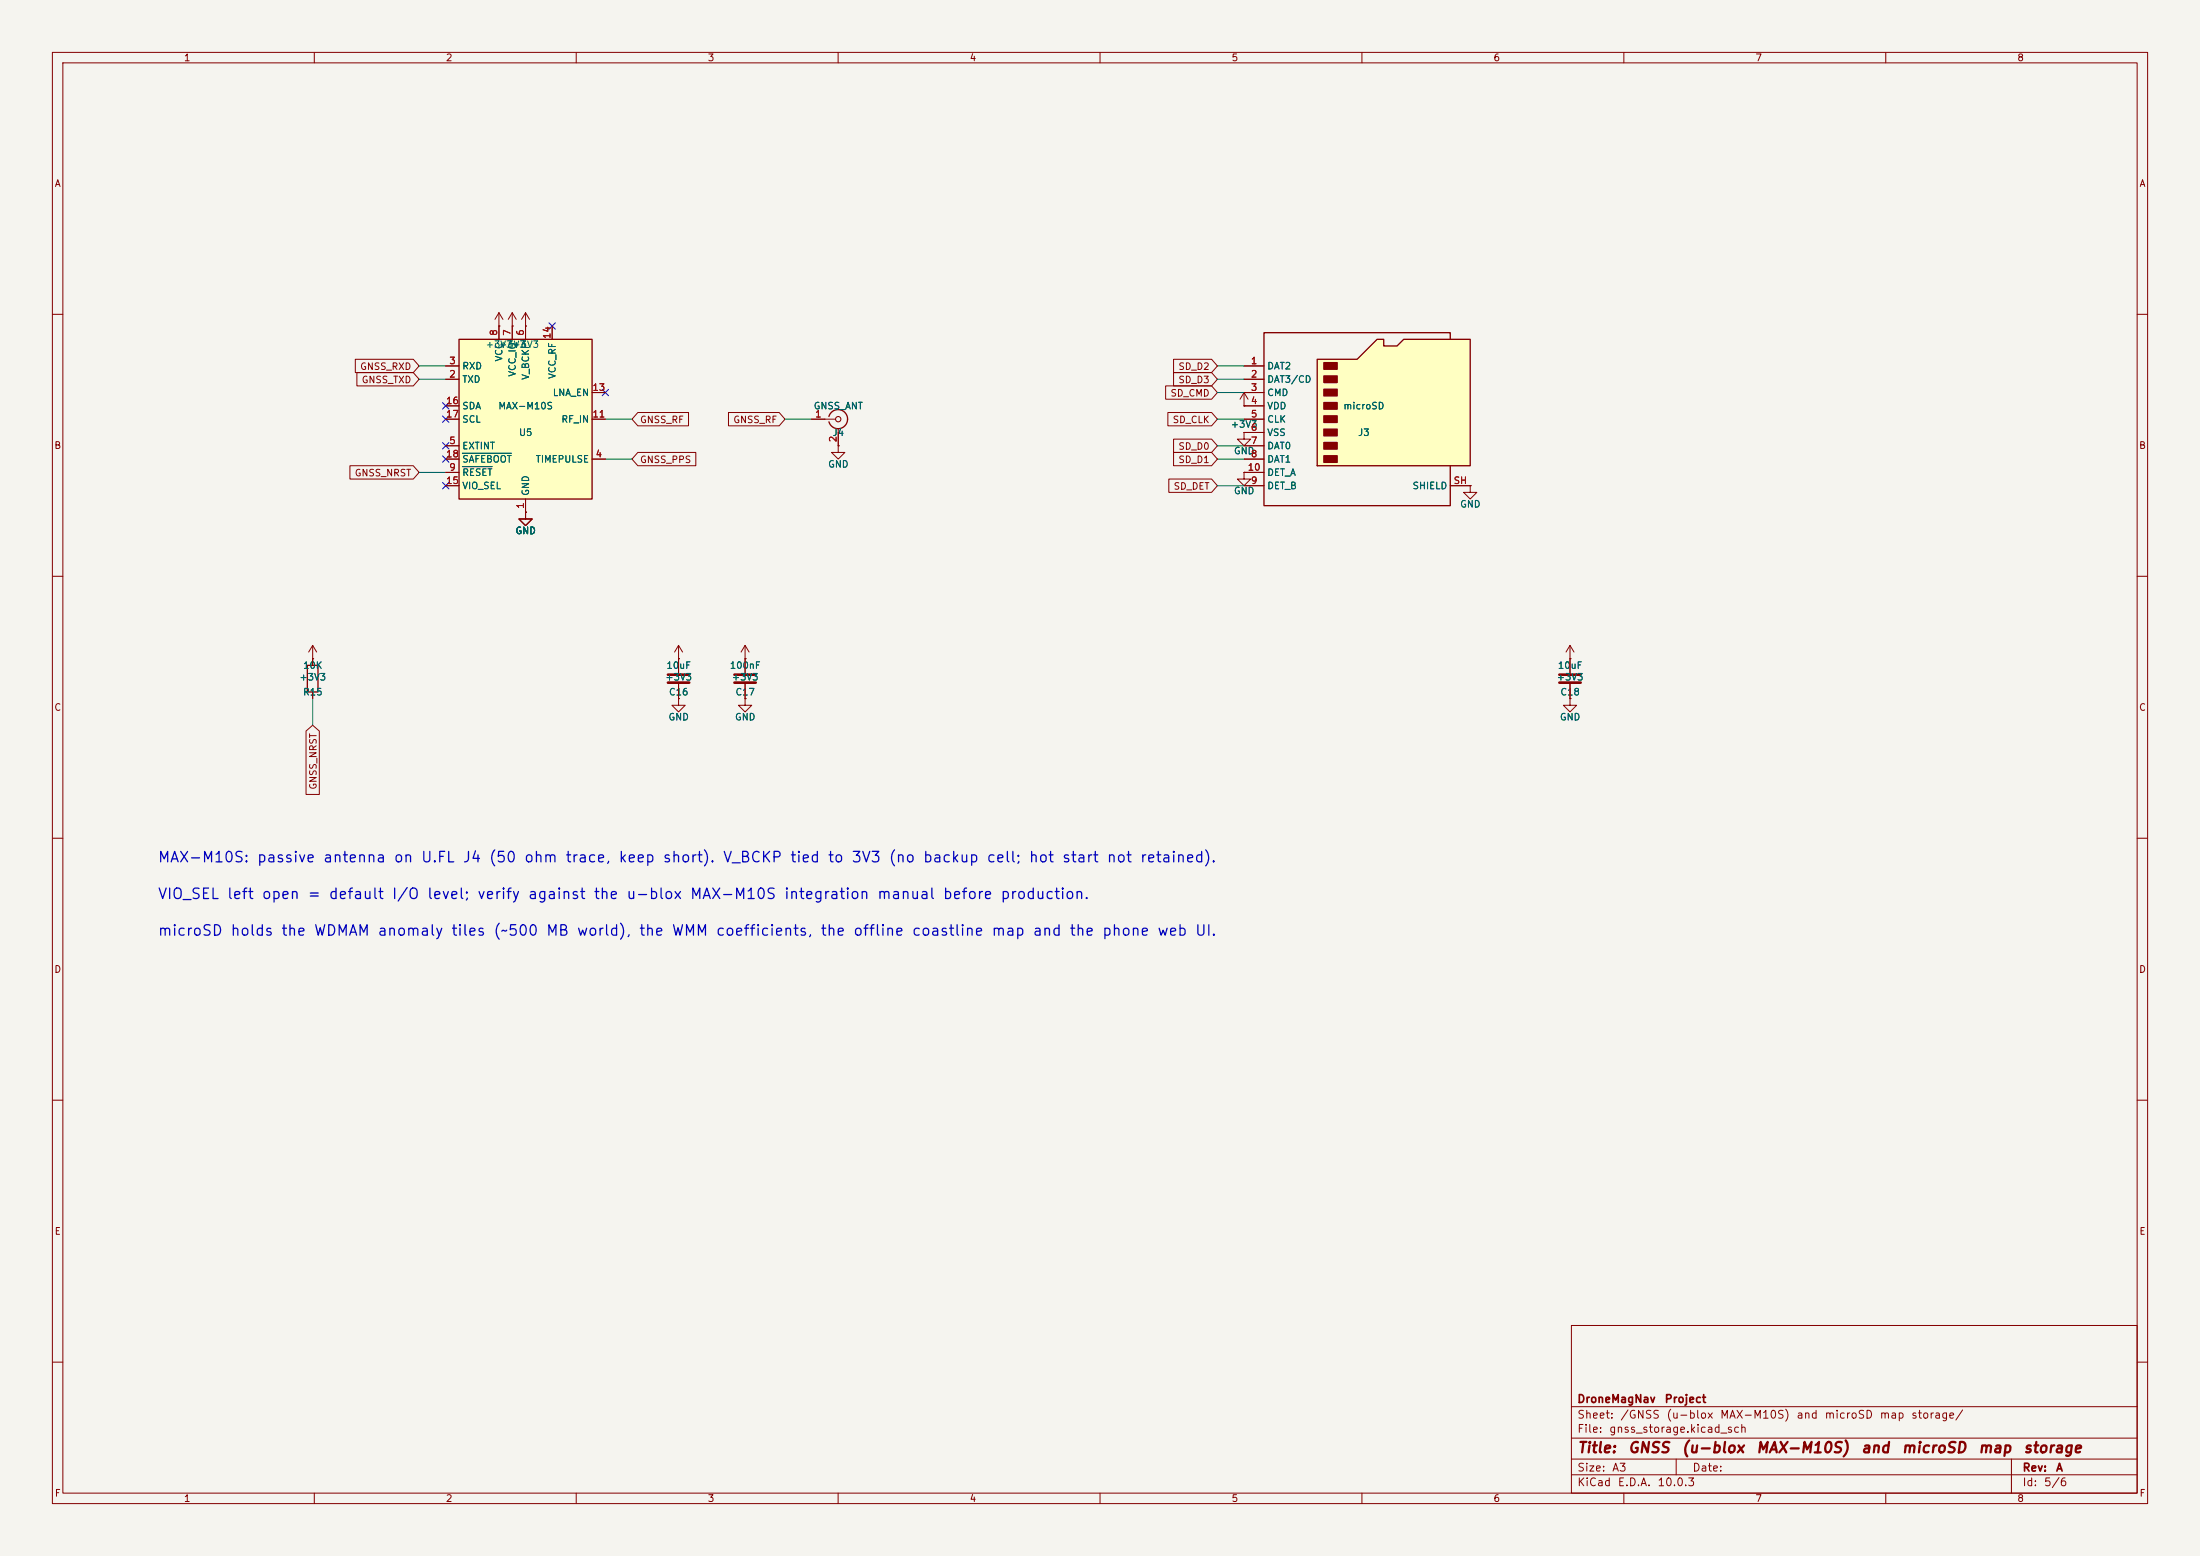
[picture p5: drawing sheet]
<svg xmlns="http://www.w3.org/2000/svg" width="420mm" height="297mm" viewBox="0 0 420 297" stroke-linecap="round" stroke-linejoin="round" font-family="sans-serif">
<path d="M0 0h420v297h-420z" fill="#f5f4ef" stroke="#f5f4ef" stroke-width=".19"/>
<g fill="none" stroke="#840000" stroke-width=".19">
<path d="M10 10h400v277h-400zM12 12h396v273h-396zM60 10v2M110 10v2M160 10v2M210 10v2M260 10v2M310 10v2M360 10v2M95.2 59.7l-.7 1.3M95.2 59.7l.8 1.3M95.2 59.7v2.5"/>
<path d="M97.8 59.7l-.8 1.3M97.8 59.7l.8 1.3M97.8 59.7v2.5M100.3 59.7l-.7 1.3M100.3 59.7l.8 1.3M100.3 59.7v2.5M10 60h2M95.2 62.2h.1M97.8 62.2h.1M100.3 62.2h.1M408 60h2M237.5 90.2v1.2h1.3l-1.3 1.3-1.3-1.3h1.3"/>
<path d="M237.5 90.2h.1M10 110h2M408 110h2M59.7 125.7h.1M59.7 123.2l-.8 1.3M59.7 123.2l.8 1.3M59.7 123.2v2.5M129.5 133.4v1.2h1.3l-1.3 1.3-1.2-1.3h1.2M129.5 133.4h.1M129.5 125.7h.1M129.5 123.2l-.7 1.3M129.5 123.2l.8 1.3"/>
<path d="M129.5 123.2v5.3M129.5 130.6v2.8M142.2 133.4v1.2h1.3l-1.3 1.3-1.2-1.3h1.2M142.2 133.4h.1M142.2 125.7h.1M142.2 123.2v5.3M142.2 130.6v2.8M142.2 123.2l-.7 1.3M142.2 123.2l.8 1.3M299.7 133.4v1.2h1.3l-1.3 1.3-1.3-1.3h1.3M299.7 133.4h.1M10 160h2"/>
<path d="M408 160h2M10 210h2M408 210h2M300 253h108v32h-108zM10 260h2M300 278.5h108M300 274.5h108M300 268.5h108M320 278.5v3M384 278.5v6.5M408 260h2M60 285v2"/>
<path d="M110 285v2M160 285v2M210 285v2M260 285v2M300 281.5h108M310 285v2M360 285v2"/>
</g>
<path d="M127.5 128.8h4.1M127.5 130.3h4.1M140.2 128.8h4.1M140.2 130.3h4.1" fill="none" stroke="#840000" stroke-width=".51"/>
<path d="M87.6 64.8h25.4v30.5h-25.4z" fill="#ffffc2"/>
<path d="M87.6 64.8h25.4v30.5h-25.4zM158.2 79.5a1.81 1.81 0 0 1 2.8-1 1.81 1.81 0 0 1 0 3 1.81 1.81 0 0 1-2.7-1" fill="none" stroke="#840000" stroke-width=".25"/>
<g fill="none" stroke="#840000" stroke-width=".19">
<path d="M85.1 72.4h2.5M85.1 69.9h2.5M85.1 77.5h2.5M95.2 62.2v2.6M97.8 62.2v2.6M100.3 62.2v2.6M105.4 62.2v2.6M113 74.9h2.6M85.1 87.6h2.5M85.1 85.1h2.5M85.1 90.2h2.5M85.1 80h2.5"/>
<path d="M85.1 92.7h2.5M100.3 95.3v2.5M113 87.6h2.6M113 80h2.6M154.9 80h4.6M160 85.1v1.3h1.3l-1.3 1.2-1.3-1.2h1.3M160 85.1h.1M160 81.8v3.3"/>
</g>
<path d="M88.3 89.1h5.7M88.3 86.5h9.3" fill="none" stroke="#006464" stroke-width=".19"/>
<circle cx="160" cy="80" r=".51" fill="none" stroke="#840000" stroke-width=".2"/>
<path d="M251.5 68.6h7.6l3.8-3.8h1.3v1.2h2.5l1.3-1.2h12.7v24.1h-29.2z" fill="#ffffc2"/>
<path d="M251.5 68.6h7.6l3.8-3.8h1.3v1.2h2.5l1.3-1.2h12.7v24.1h-29.2zM276.9 64.8v-1.3h-35.6v33h35.6v-7.6M58.7 127h2v5.1h-2z" fill="none" stroke="#840000" stroke-width=".25"/>
<g fill="#840000" stroke="#840000" stroke-width=".25">
<path d="M252.7 69.2h2.6v1.3h-2.6z"/>
<path d="M252.7 71.8h2.6v1.2h-2.6z"/>
<path d="M252.7 74.3h2.6v1.3h-2.6z"/>
<path d="M252.7 76.8h2.6v1.3h-2.6z"/>
<path d="M252.7 79.4h2.6v1.2h-2.6z"/>
<path d="M252.7 81.9h2.6v1.3h-2.6z"/>
<path d="M252.7 84.5h2.6v1.2h-2.6z"/>
<path d="M252.7 87h2.6v1.3h-2.6z"/>
</g>
<g fill="none" stroke="#840000" stroke-width=".19">
<path d="M67.8 68.6h11.1l1.1 1.3-1.1 1.2h-11.1zM68.1 71.1h10.8l1.1 1.3-1.1 1.3h-10.8zM85.1 69.9h2.5M85.1 72.4h2.5M85.1 77.5h2.5M95.2 62.2h.1M95.2 62.2v2.6M97.8 62.2h.1M97.8 62.2v2.6M100.3 62.2h.1M100.3 62.2v2.6M105.4 62.2v2.6"/>
<path d="M113 74.9h2.6M121.8 78.7h9.6v2.6h-9.6l-1.2-1.3zM139.1 78.7h9.6l1.2 1.3-1.2 1.3h-9.6zM222.5 73.7h8.8l1.1 1.2-1.1 1.3h-8.8zM222.9 78.7h8.4l1.1 1.3-1.1 1.3h-8.4zM224 68.6h7.3l1.1 1.3-1.1 1.2h-7.3zM224 71.1h7.3l1.1 1.3-1.1 1.3h-7.3zM237.5 77.5h.1M237.5 69.9h3.8M237.5 72.4h3.8M237.5 74.9h3.8M237.5 77.5h3.8"/>
<path d="M237.5 74.9l-.8 1.3M237.5 74.9l.8 1.3M237.5 74.9v2.6M66.8 88.9h12.1l1.1 1.3-1.1 1.2h-12.1zM85.1 80h2.5M85.1 85.1h2.5M85.1 87.6h2.5M85.1 92.7h2.5M85.1 90.2h2.5M100.3 97.8v1.3h1.3l-1.3 1.2-1.2-1.2h1.2M100.3 97.8h.1M100.3 95.3v2.5"/>
<path d="M113 80h2.6M113 87.6h2.6M121.8 86.4h11v2.5h-11l-1.2-1.3zM154.9 80h2.6M160 85.1h.1M160 82.6v2.5M223.1 91.4h8.2l1.1 1.3-1.1 1.3h-8.2zM224 83.8h7.3l1.1 1.3-1.1 1.3h-7.3zM224 86.4h7.3l1.1 1.2-1.1 1.3h-7.3zM237.5 82.6v1.2h1.3l-1.3 1.3-1.3-1.3h1.3M237.5 82.6h.1M237.5 90.2h.1"/>
<path d="M237.5 80h3.8M237.5 82.6h3.8M237.5 85.1h3.8M237.5 87.6h3.8M237.5 92.7h3.8M237.5 90.2h3.8M276.9 92.7h3.8M280.7 92.7v1.3h1.2l-1.2 1.3-1.3-1.3h1.3M280.7 92.7h.1M58.4 139.5l1.3-1.1 1.3 1.1v12.1h-2.6zM59.7 125.7h.1M59.7 125.7v1.3"/>
<path d="M59.7 132.1v1.3M129.5 125.7h.1M129.5 133.4h.1M129.5 125.7v2.8M129.5 130.6v2.8M142.2 133.4h.1M142.2 125.7h.1M142.2 125.7v2.8M142.2 130.6v2.8M299.7 125.7h.1M299.7 133.4h.1M299.7 123.2l-.7 1.3"/>
<path d="M299.7 123.2l.8 1.3M299.7 123.2v5.3M299.7 130.6v2.8"/>
</g>
<path d="M297.7 128.8h4.1M297.7 130.3h4.1" fill="none" stroke="#840000" stroke-width=".51"/>
<g fill="none" stroke="#009600" stroke-width=".19">
<path d="M80 69.9h5.1M80 72.4h5.1M232.4 69.9h5.1M232.4 72.4h5.1M232.4 74.9h5.1M80 90.2h5.1M115.6 80h5M115.6 87.6h5M149.9 80h5M232.4 80h5.1M232.4 87.6h5.1M232.4 92.7h5.1"/>
<path d="M232.4 85.1h5.1M59.7 133.4v5"/>
</g>
<g fill="none" stroke="#000084" stroke-width=".19">
<path d="M84.5 76.9l1.2 1.2M84.5 79.4l1.2 1.2M85.7 76.9l-1.2 1.2M85.7 79.4l-1.2 1.2M104.8 61.6l1.2 1.2M106 61.6l-1.2 1.2M115 74.3l1.2 1.2M116.2 74.3l-1.2 1.2M84.5 84.5l1.2 1.2M84.5 87l1.2 1.2M84.5 92.1l1.2 1.2M85.7 84.5l-1.2 1.2"/>
<path d="M85.7 87l-1.2 1.2M85.7 92.1l-1.2 1.2"/>
</g>
<path d="M88.3 89.1h5.7M88.3 86.5h9.3" fill="none" stroke="#006464" stroke-width=".19"/>
<g font-size="2" fill="#0000c2">
<text x="30" y="165.1">MAX-M10S: passive antenna on U.FL J4 (50 ohm trace, keep short). V_BCKP tied to 3V3 (no backup cell; hot start not retained).</text>
<text x="30" y="172.1">VIO_SEL left open = default I/O level; verify against the u-blox MAX-M10S integration manual before production.</text>
<text x="30" y="179.1">microSD holds the WDMAM anomaly tiles (~500 MB world), the WMM coefficients, the offline coastline map and the phone web UI.</text>
</g>
<g font-size="2" fill="#840000">
<text x="301" y="277.8">Title:</text>
<text x="310.7" y="277.8">GNSS</text>
<text x="320.9" y="277.8">(u-blox</text>
<text x="335.1" y="277.8">MAX-M10S)</text>
<text x="355.2" y="277.8">and</text>
<text x="362.9" y="277.8">microSD</text>
<text x="377.5" y="277.8">map</text>
<text x="386.1" y="277.8">storage</text>
</g>
<g font-size="1.5" fill="#840000">
<text x="301" y="268.1">DroneMagNav</text>
<text x="317.7" y="268.1">Project</text>
<text x="301" y="273.8">File:</text>
<text x="301" y="271.1">Sheet:</text>
<text x="307.1" y="273.8">gnss_storage.kicad_sch</text>
<text x="309.2" y="271.1">/GNSS</text>
<text x="318" y="271.1">(u-blox</text>
<text x="328.2" y="271.1">MAX-M10S)</text>
<text x="342.8" y="271.1">and</text>
<text x="348.2" y="271.1">microSD</text>
<text x="358.7" y="271.1">map</text>
<text x="364.7" y="271.1">storage/</text>
<text x="301" y="281.2">Size:</text>
<text x="307.6" y="281.2">A3</text>
<text x="323" y="281.2">Date:</text>
<text x="386" y="281.2">Rev:</text>
<text x="392.4" y="281.2">A</text>
<text x="301" y="284">KiCad</text>
<text x="308.7" y="284">E.D.A.</text>
<text x="316.3" y="284">10.0.3</text>
<text x="386" y="284">Id:</text>
<text x="390.1" y="284">5/6</text>
</g>
<g font-size="1.3" fill="#840000">
<text x="35" y="12">1</text>
<text x="85" y="12">2</text>
<text x="135" y="12">3</text>
<text x="185" y="12">4</text>
<text x="235" y="12">5</text>
<text x="285" y="12">6</text>
<text x="335" y="12">7</text>
<text x="385" y="12">8</text>
<text x="10.3" y="36">A</text>
<text x="408.3" y="36">A</text>
<text x="68.6" y="70.9">GNSS_RXD</text>
<text x="224.9" y="70.9">SD_D2</text>
<text x="68.9" y="73.5">GNSS_TXD</text>
<text x="223.3" y="76">SD_CMD</text>
<text x="224.9" y="73.5">SD_D3</text>
<text x="122.1" y="81.1">GNSS_RF</text>
<text x="139.9" y="81.1">GNSS_RF</text>
<text x="223.8" y="81.1">SD_CLK</text>
<text x="10.3" y="86">B</text>
<text x="122.1" y="88.7">GNSS_PPS</text>
<text x="224.9" y="86.2">SD_D0</text>
<text x="224.9" y="88.7">SD_D1</text>
<text x="408.2" y="86">B</text>
<text x="67.6" y="91.2">GNSS_NRST</text>
<text x="223.9" y="93.8">SD_DET</text>
<text x="10.3" y="136">C</text>
<text x="408.2" y="136">C</text>
<text x="60.8" y="150.8" transform="rotate(-90 60.8 150.8)">GNSS_NRST</text>
<text x="10.3" y="186">D</text>
<text x="408.2" y="186">D</text>
<text x="10.3" y="236">E</text>
<text x="408.3" y="236">E</text>
<text x="10.3" y="286">F</text>
<text x="35" y="287">1</text>
<text x="85" y="287">2</text>
<text x="135" y="287">3</text>
<text x="185" y="287">4</text>
<text x="235" y="287">5</text>
<text x="285" y="287">6</text>
<text x="335" y="287">7</text>
<text x="385" y="287">8</text>
<text x="408.3" y="286">F</text>
</g>
<g font-size="1.3" fill="#a90000">
<text x="95.2" y="64.2" transform="rotate(-90 95.2 64.2)">8</text>
<text x="97.8" y="64.2" transform="rotate(-90 97.8 64.2)">7</text>
<text x="100.3" y="64.2" transform="rotate(-90 100.3 64.2)">6</text>
<text x="105.4" y="64.8" transform="rotate(-90 105.4 64.8)">14</text>
<text x="85.7" y="69.8">3</text>
<text x="238.7" y="69.8">1</text>
<text x="85" y="77.4">16</text>
<text x="85.7" y="72.4">2</text>
<text x="113" y="74.9">13</text>
<text x="238.7" y="72.4">2</text>
<text x="238.7" y="74.9">3</text>
<text x="238.7" y="77.4">4</text>
<text x="85" y="80">17</text>
<text x="113" y="80">11</text>
<text x="155.5" y="80">1</text>
<text x="238.7" y="80">5</text>
<text x="238.7" y="82.5">6</text>
<text x="85" y="87.6">18</text>
<text x="85.7" y="85.1">5</text>
<text x="113.6" y="87.6">4</text>
<text x="160" y="84.5" transform="rotate(-90 160 84.5)">2</text>
<text x="238.7" y="85.1">7</text>
<text x="238.7" y="87.6">8</text>
<text x="85" y="92.7">15</text>
<text x="85.7" y="90.1">9</text>
<text x="238.1" y="90.1">10</text>
<text x="238.7" y="92.7">9</text>
<text x="277.4" y="92.7">SH</text>
<text x="100.3" y="97.2" transform="rotate(-90 100.3 97.2)">1</text>
</g>
<g font-size="1.3" fill="#006464">
<text x="88.1" y="70.8">RXD</text>
<text x="92.6" y="66.7">+3V3+3V3</text>
<text x="96.2" y="69.1" transform="rotate(-90 96.2 69.1)">VCC</text>
<text x="241.8" y="70.8">DAT2</text>
<text x="88.1" y="73.4">TXD</text>
<text x="98.8" y="72" transform="rotate(-90 98.8 72)">VCC_IO</text>
<text x="101.3" y="72.6" transform="rotate(-90 101.3 72.6)">V_BCKP</text>
<text x="105.4" y="75.9">LNA_EN</text>
<text x="106.4" y="72.4" transform="rotate(-90 106.4 72.4)">VCC_RF</text>
<text x="241.8" y="73.4">DAT3/CD</text>
<text x="241.8" y="75.9">CMD</text>
<text x="88.1" y="78.4">SDA</text>
<text x="88.1" y="81">SCL</text>
<text x="95" y="78.4">MAX-M10S</text>
<text x="99" y="83.5">U5</text>
<text x="107.1" y="81">RF_IN</text>
<text x="155.2" y="78.4">GNSS_ANT</text>
<text x="158.8" y="83.5">J4</text>
<text x="234.8" y="81.9">+3V3</text>
<text x="241.8" y="78.4">VDD</text>
<text x="241.8" y="81">CLK</text>
<text x="241.8" y="83.5">VSS</text>
<text x="256.3" y="78.4">microSD</text>
<text x="259.2" y="83.5">J3</text>
<text x="88.1" y="86.1">EXTINT</text>
<text x="88.1" y="88.6">SAFEBOOT</text>
<text x="102.2" y="88.6">TIMEPULSE</text>
<text x="158" y="89.6">GND</text>
<text x="235.5" y="87">GND</text>
<text x="241.8" y="86.1">DAT0</text>
<text x="241.8" y="88.6">DAT1</text>
<text x="88.1" y="91.1">RESET</text>
<text x="88.1" y="93.7">VIO_SEL</text>
<text x="101.3" y="94.7" transform="rotate(-90 101.3 94.7)">GND</text>
<text x="235.5" y="94.6">GND</text>
<text x="241.8" y="93.7">DET_B</text>
<text x="241.8" y="91.1">DET_A</text>
<text x="269.6" y="93.7">SHIELD</text>
<text x="278.6" y="97.2">GND</text>
<text x="98.3" y="102.3">GND</text>
<text x="57" y="130.2">+3V3</text>
<text x="57.7" y="128">10K</text>
<text x="126.9" y="130.2">+3V3</text>
<text x="127.1" y="128">10uF</text>
<text x="139.2" y="128">100nF</text>
<text x="139.6" y="130.2">+3V3</text>
<text x="297.1" y="130.2">+3V3</text>
<text x="297.3" y="128">10uF</text>
<text x="57.7" y="133.1">R15</text>
<text x="127.5" y="137.8">GND</text>
<text x="127.6" y="133.1">C16</text>
<text x="140.2" y="137.8">GND</text>
<text x="140.3" y="133.1">C17</text>
<text x="297.7" y="137.8">GND</text>
<text x="297.8" y="133.1">C18</text>
</g>
</svg>
